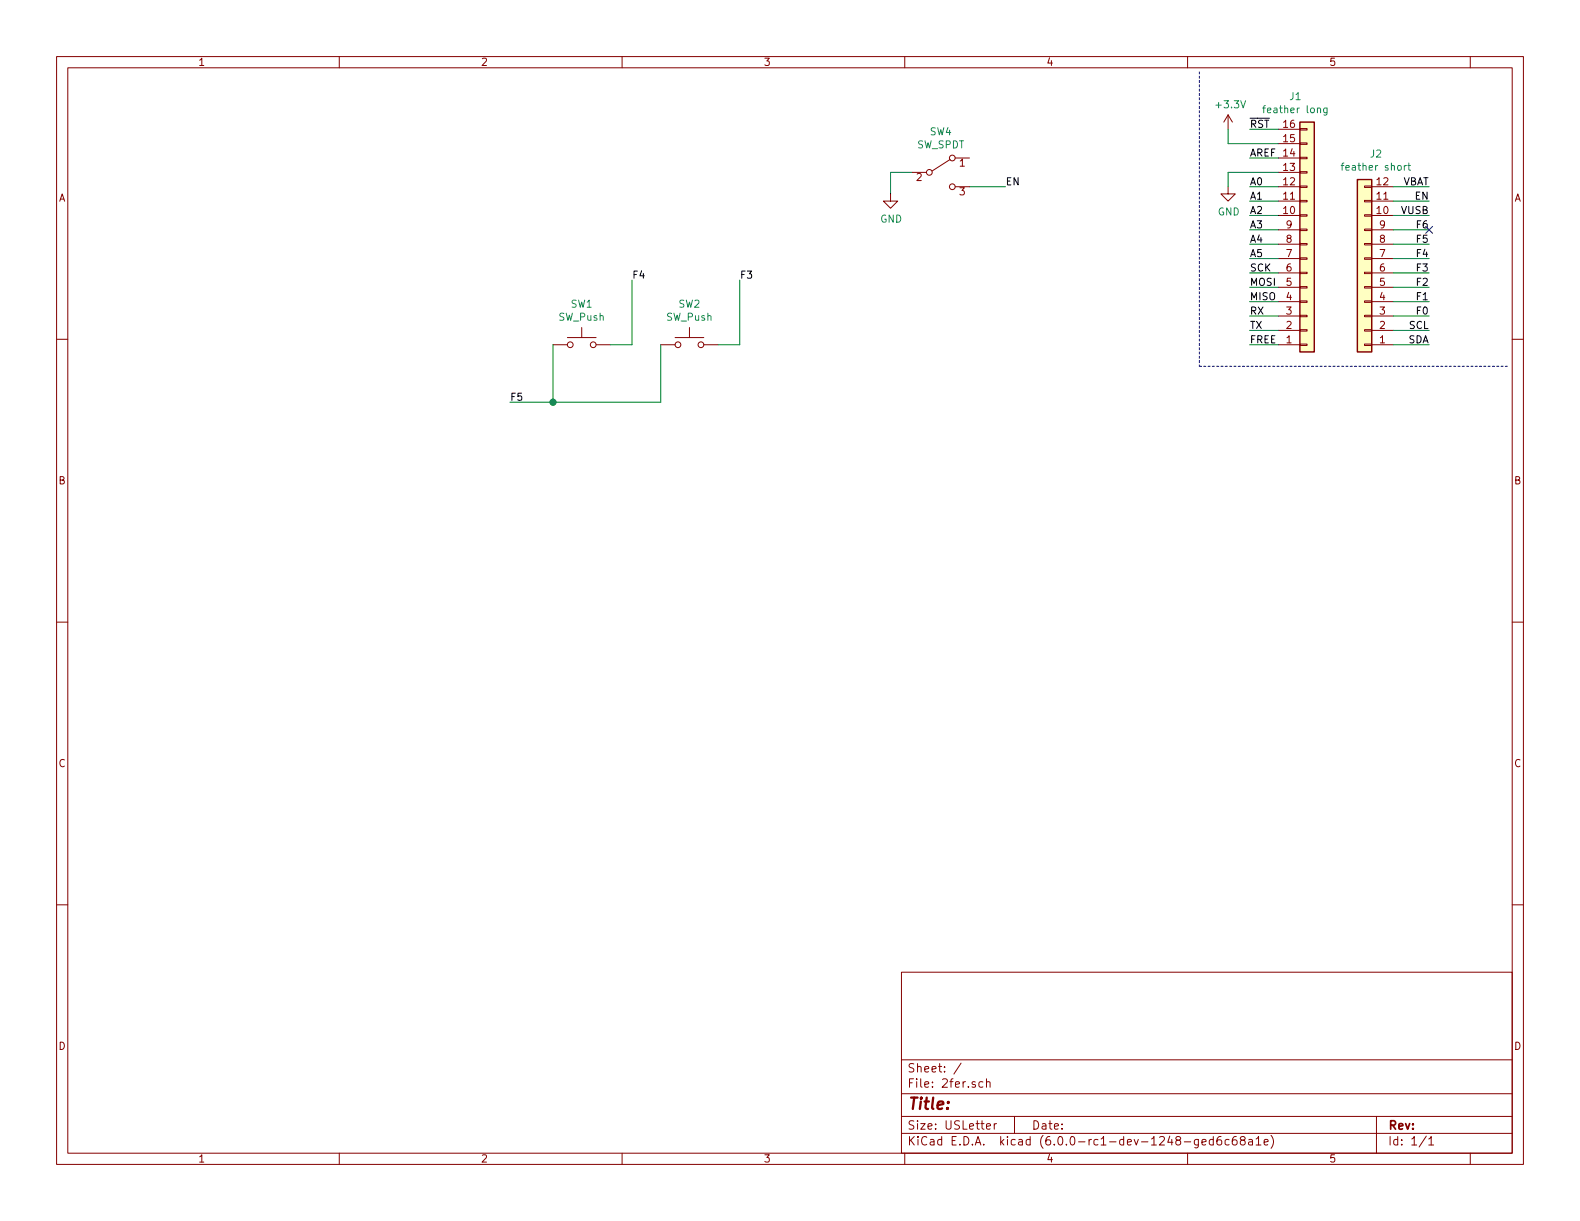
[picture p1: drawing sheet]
EESchema Schematic File Version 4
EELAYER 29 0
EELAYER END
$Descr USLetter 11000 8500
encoding utf-8
Sheet 1 1
Title ""
Date ""
Rev ""
Comp ""
Comment1 ""
Comment2 ""
Comment3 ""
Comment4 ""
$EndDescr
$Comp
L Connector_Generic:Conn_01x16 J1
U 1 1
P 9100 1700
F 0 "J1" H 9019 675 50  0000 C CNN
F 1 "feather long" H 9019 766 50  0000 C CNN
F 2 "Connector_PinHeader_2.54mm:PinHeader_1x16_P2.54mm_Vertical" H 9100 1700 50  0001 C CNN
F 3 "~" H 9100 1700 50  0001 C CNN
	1    9100 1700
	1    0    0    1   
$EndComp
$Comp
L Connector_Generic:Conn_01x12 J2
U 1 1
P 9500 1900
F 0 "J2" H 9420 1075 50  0000 C CNN
F 1 "feather short" H 9420 1166 50  0000 C CNN
F 2 "Connector_PinHeader_2.54mm:PinHeader_1x12_P2.54mm_Vertical" H 9500 1900 50  0001 C CNN
F 3 "~" H 9500 1900 50  0001 C CNN
	1    9500 1900
	-1   0    0    1   
$EndComp
Text Label 8700 900  0    50   ~ 0
~RST
Text Label 8700 1100 0    50   ~ 0
AREF
Text Label 8700 1300 0    50   ~ 0
A0
Text Label 8700 1400 0    50   ~ 0
A1
Text Label 8700 1500 0    50   ~ 0
A2
Text Label 8700 1600 0    50   ~ 0
A3
Text Label 8700 1700 0    50   ~ 0
A4
Text Label 8700 1800 0    50   ~ 0
A5
Text Label 8700 1900 0    50   ~ 0
SCK
Text Label 8700 2000 0    50   ~ 0
MOSI
Text Label 8700 2100 0    50   ~ 0
MISO
Text Label 8700 2200 0    50   ~ 0
RX
Text Label 8700 2300 0    50   ~ 0
TX
Text Label 8700 2400 0    50   ~ 0
FREE
Text Label 9950 1300 2    50   ~ 0
VBAT
Text Label 9950 1400 2    50   ~ 0
EN
Text Label 9950 1500 2    50   ~ 0
VUSB
Text Label 9950 1600 2    50   ~ 0
F6
Text Label 9950 1700 2    50   ~ 0
F5
Text Label 9950 1800 2    50   ~ 0
F4
Text Label 9950 1900 2    50   ~ 0
F3
Text Label 9950 2000 2    50   ~ 0
F2
Text Label 9950 2100 2    50   ~ 0
F1
Text Label 9950 2200 2    50   ~ 0
F0
Text Label 9950 2300 2    50   ~ 0
SCL
Text Label 9950 2400 2    50   ~ 0
SDA
Wire Wire Line
	8700 900  8900 900 
Wire Wire Line
	8700 1100 8900 1100
Wire Wire Line
	8700 1300 8900 1300
Wire Wire Line
	8700 1400 8900 1400
Wire Wire Line
	8700 1500 8900 1500
Wire Wire Line
	8700 1600 8900 1600
Wire Wire Line
	8700 1700 8900 1700
Wire Wire Line
	8700 1800 8900 1800
Wire Wire Line
	8700 1900 8900 1900
Wire Wire Line
	8700 2000 8900 2000
Wire Wire Line
	8700 2100 8900 2100
Wire Wire Line
	8700 2200 8900 2200
Wire Wire Line
	8700 2300 8900 2300
Wire Wire Line
	8700 2400 8900 2400
Wire Wire Line
	9700 1300 9950 1300
Wire Wire Line
	9700 1400 9950 1400
Wire Wire Line
	9700 1500 9950 1500
Wire Wire Line
	9700 1600 9950 1600
Wire Wire Line
	9700 1700 9950 1700
Wire Wire Line
	9700 1800 9950 1800
Wire Wire Line
	9700 1900 9950 1900
Wire Wire Line
	9700 2000 9950 2000
Wire Wire Line
	9700 2100 9950 2100
Wire Wire Line
	9700 2200 9950 2200
Wire Wire Line
	9700 2300 9950 2300
Wire Wire Line
	9700 2400 9950 2400
$Comp
L power:+3.3V #PWR01
U 1 1
P 8550 900
F 0 "#PWR01" H 8550 750 50  0001 C CNN
F 1 "+3.3V" H 8565 1073 50  0000 C CNN
F 2 "" H 8550 900 50  0001 C CNN
F 3 "" H 8550 900 50  0001 C CNN
	1    8550 900 
	1    0    0    -1  
$EndComp
$Comp
L power:GND #PWR02
U 1 1
P 8550 1300
F 0 "#PWR02" H 8550 1050 50  0001 C CNN
F 1 "GND" H 8555 1127 50  0000 C CNN
F 2 "" H 8550 1300 50  0001 C CNN
F 3 "" H 8550 1300 50  0001 C CNN
	1    8550 1300
	1    0    0    -1  
$EndComp
Wire Wire Line
	8550 900  8550 1000
Wire Wire Line
	8550 1000 8900 1000
Wire Wire Line
	8550 1300 8550 1200
Wire Wire Line
	8550 1200 8900 1200
Wire Notes Line
	8350 500  8350 2550
Wire Notes Line
	8350 2550 10500 2550
$Comp
L Switch:SW_Push SW1
U 1 1
P 4050 2400
F 0 "SW1" H 4050 2685 50  0000 C CNN
F 1 "SW_Push" H 4050 2594 50  0000 C CNN
F 2 "Button_Switch_Keyboard:SW_Cherry_MX_1.00u_PCB" H 4050 2600 50  0001 C CNN
F 3 "~" H 4050 2600 50  0001 C CNN
	1    4050 2400
	1    0    0    -1  
$EndComp
$Comp
L Switch:SW_Push SW2
U 1 1
P 4800 2400
F 0 "SW2" H 4800 2685 50  0000 C CNN
F 1 "SW_Push" H 4800 2594 50  0000 C CNN
F 2 "Button_Switch_Keyboard:SW_Cherry_MX_1.00u_PCB" H 4800 2600 50  0001 C CNN
F 3 "~" H 4800 2600 50  0001 C CNN
	1    4800 2400
	1    0    0    -1  
$EndComp
NoConn ~ 9950 1600
Wire Wire Line
	3550 2800 3850 2800
Wire Wire Line
	3850 2800 3850 2400
Wire Wire Line
	3850 2800 4600 2800
Wire Wire Line
	4600 2800 4600 2400
Connection ~ 3850 2800
Wire Wire Line
	4250 2400 4400 2400
Wire Wire Line
	4400 2400 4400 1950
Wire Wire Line
	5000 2400 5150 2400
Wire Wire Line
	5150 2400 5150 1950
Text Label 3550 2800 0    50   ~ 0
F5
Text Label 4400 1950 0    50   ~ 0
F4
Text Label 5150 1950 0    50   ~ 0
F3
Wire Wire Line
	6350 1200 6200 1200
Wire Wire Line
	6200 1200 6200 1350
$Comp
L power:GND #PWR0101
U 1 1
P 6200 1350
F 0 "#PWR0101" H 6200 1100 50  0001 C CNN
F 1 "GND" H 6205 1177 50  0000 C CNN
F 2 "" H 6200 1350 50  0001 C CNN
F 3 "" H 6200 1350 50  0001 C CNN
	1    6200 1350
	1    0    0    -1  
$EndComp
Wire Wire Line
	6750 1300 7000 1300
Text Label 7000 1300 0    50   ~ 0
EN
$Comp
L Switch:SW_SPDT SW4
U 1 1
P 6550 1200
F 0 "SW4" H 6550 1485 50  0000 C CNN
F 1 "SW_SPDT" H 6550 1394 50  0000 C CNN
F 2 "footprints:Switch-SPST_CSS-1210MC" H 6550 1200 50  0001 C CNN
F 3 "~" H 6550 1200 50  0001 C CNN
	1    6550 1200
	1    0    0    -1  
$EndComp
$EndSCHEMATC
